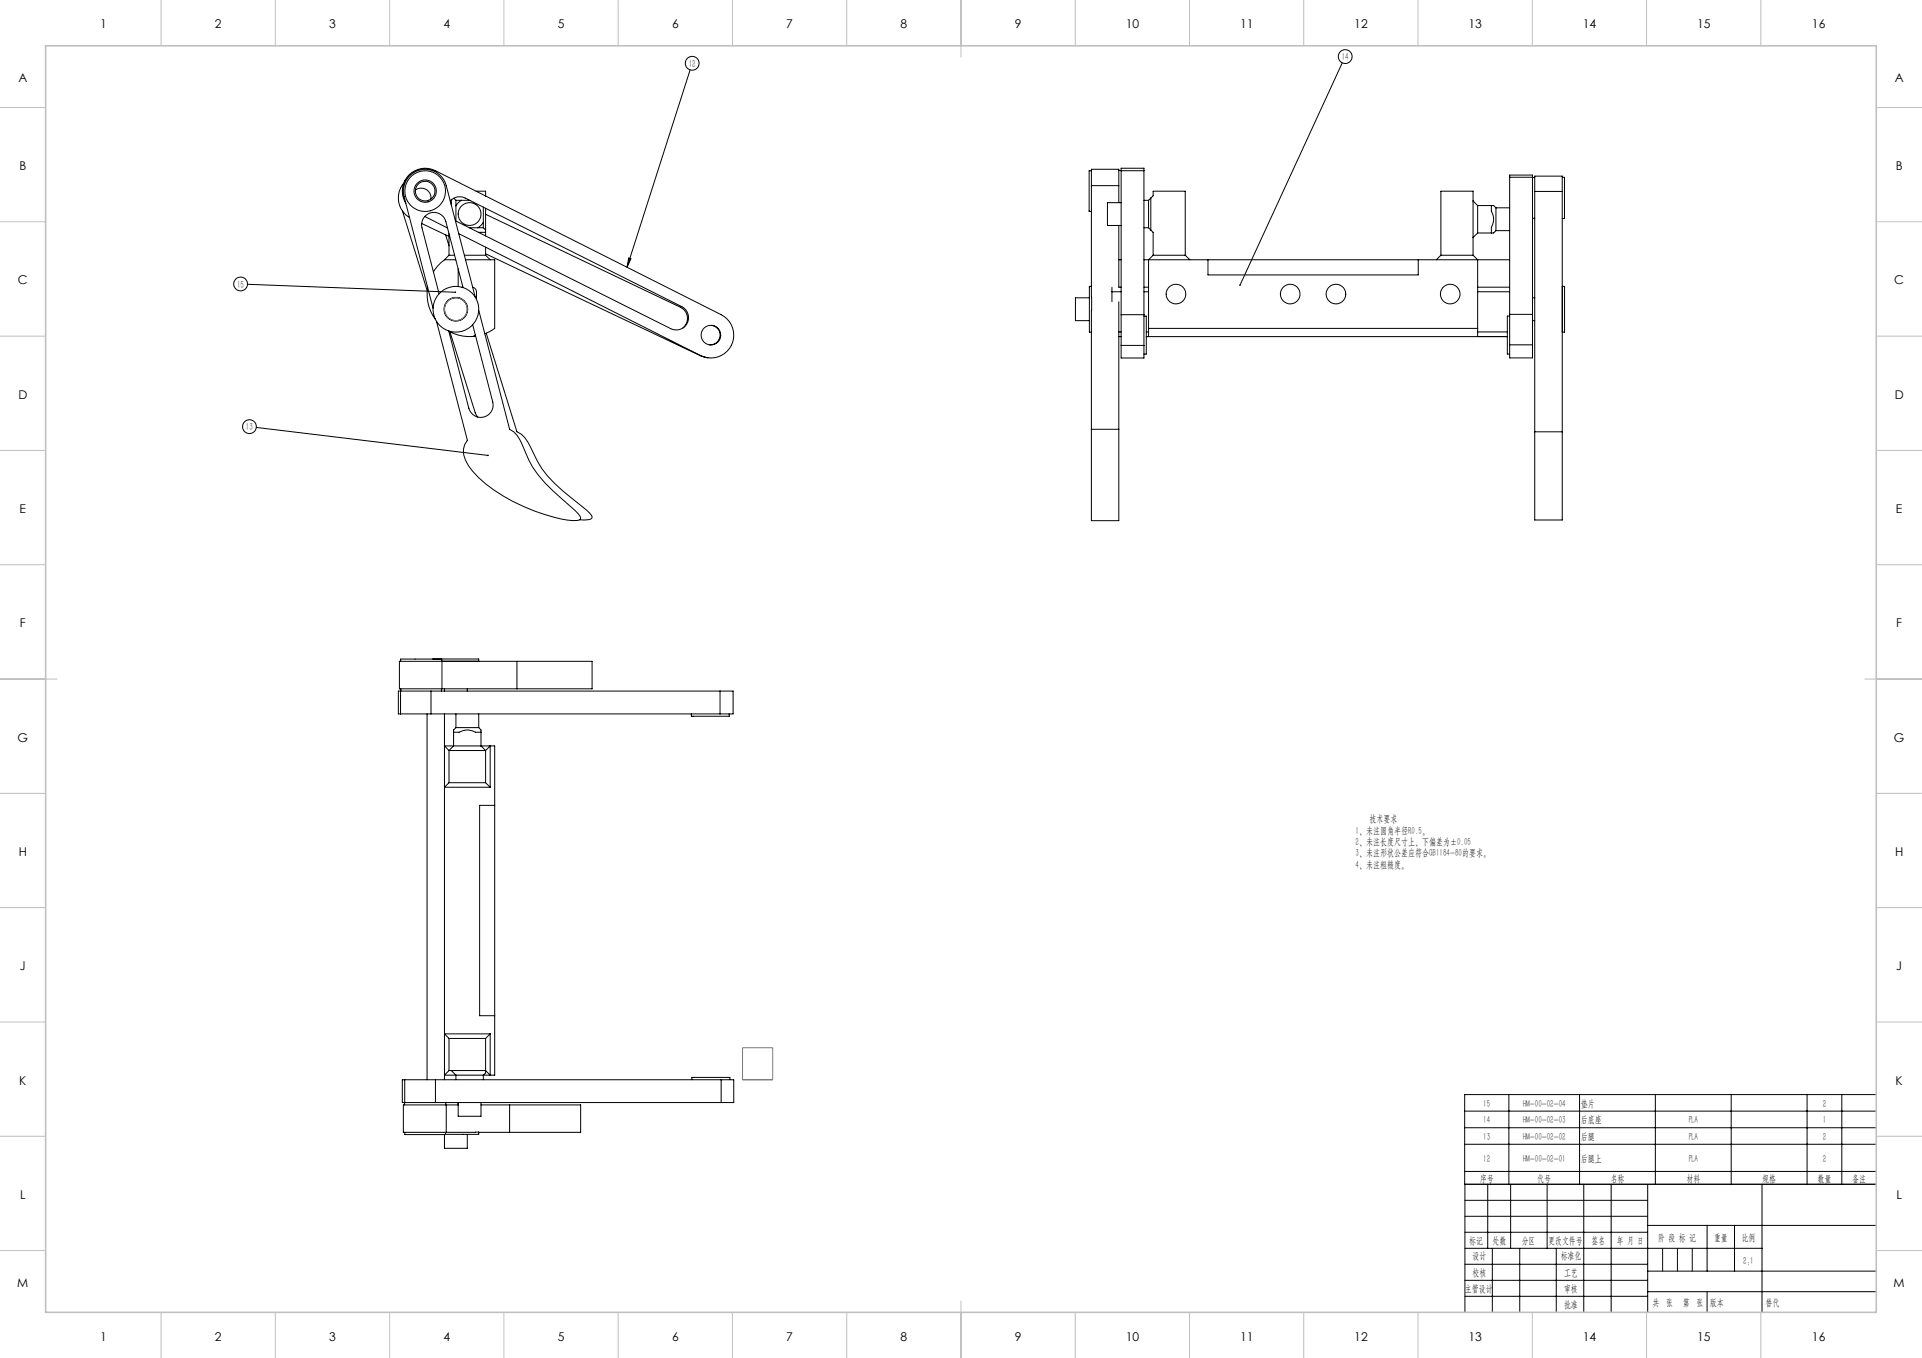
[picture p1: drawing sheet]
<svg xmlns="http://www.w3.org/2000/svg" width="841mm" height="594mm" viewBox="0 0 841 594" stroke-linecap="round" stroke-linejoin="round" font-family="sans-serif">
<g fill="none" stroke="#000" stroke-width=".44">
<path d="M302 30.5l-27.6 86.4M587.3 27.5l-44.7 97.2M477.6 74.7h-1v17.8h1M489.5 74.6h1.1M490.6 74.7v-1.1h10v1.1M490.6 74.7h10M490.6 74.7v62.9M500.6 74.7v62.9M660.6 77.5v-.9h10v.9M660.6 77.5h10M660.6 77.5v60M670.6 77.7h.9"/>
<path d="M670.6 77.5v60M683.6 77.6h1v18h-1M176.1 92.2l10.8 34.9M176.7 80.1a10 10 0 0 0 2.5 15.1M177.6 88.9a10 10 0 0 1 1.1-12 10 10 0 0 1 11.8-2.2l125.1 62.9a10 10 0 0 1 4.4 13.5 10 10 0 0 1-13.4 4.4M181.8 83.1a4.3 4.3 0 0 1 4.7-.2 4.3 4.3 0 0 1 2.1 4.2M184.5 97.9l12 5.5M185.8 94.7l10 5M197 87.9l.3-.2a5.3 5.3 0 0 1 6.3-1.1l94.7 47.5a5.4 5.4 0 0 1 2.4 7.3 5.4 5.4 0 0 1-7.2 2.3l-94.2-47.1M197.5 87.4v2.2M198.5 86.7l1 .9M199.5 90v6.7"/>
<path d="M199.5 87.6h2.4M199.5 87.6v2.4M201.9 87.6l-2.4 2.4M201.9 87.6h3.7M205.4 99.6h3.7M208.4 83.6h4.1v2.1M209.1 99.6h2.4M211.5 97.3l-2.4 2.3M211.5 90.6v6.7M211.5 97.3v2.3M211.5 99.6l1 1M212.3 85.6h.2"/>
<path d="M212.5 93.7l85.2 40.7a5.4 5.4 0 0 1 1.2 9M212.5 91.1v12.1M477.6 81.2v-7.2h11.9v7.2M477.6 81.2h11.9M477.6 81.2v48.8M489.5 81.2v7.4M489.5 98.6v27.1M490.6 88.6h-6v10h6M500.6 87.6h2M500.6 99.6h2M502.6 87.6v12M502.6 99.6l1 1"/>
<path d="M503.6 86.6l1-1v-2h14v28M503.6 86.6v14M503.6 86.6l-1 1M644.6 87.9l2 2M646.6 89.9v12M646.6 89.9h6M652.6 89.9v2.4a7.1 7.1 0 0 1 0 7.2v2.4M652.6 89.9h1l1 1M654.6 90.9v10M654.6 90.9h6M670.6 95.5h.9M671.5 83.7v-6.7h12.1v6.7"/>
<path d="M671.5 83.7h12.1M671.5 83.7v105.2M683.6 83.7v105.2M194.5 113.6a18 18 0 0 0-4.8 5.3M194.5 113.6h4.9M195 102.7l1.5 4.8M196.5 111.6h2.4M196.5 111.6l-2 2M196.5 102.3v9.3M200.5 117.6v7.7M200.7 102.2l105.9 53.3M203.2 111.6h9.3"/>
<path d="M203.7 113.6h12.8v30l-4.4 2.4M209.4 101.6h3.1M212.5 111l94 44.6M212.5 108.1v3.5M212.5 111.6l2 2M275.1 112.8l1 .4-1.7 3.7zM489.5 113.6h1.1M500.6 113.6h160M503.6 100.6l1 1v10M504.6 111.6h14M504.6 111.6l-2 2v30M518.6 111.6l2 2"/>
<path d="M528.6 113.6v6.7h92v-6.7M630.5 111.6h14.1M630.5 111.6v-28h14.1v28M630.5 111.6l-2 2M644.6 111.6l2 2v30M646.6 101.9l-2 2M646.6 101.9h6M654.6 100.9l-1 1h-1M654.6 100.9h6M108.3 124.3l90.9 3.5M187.1 125.7a18.6 18.6 0 0 0 3.4 13.9M202.1 125.6h.5"/>
<path d="M202.6 125.8l-7.5-28.9a5.4 5.4 0 0 0-6.6-3.8 5.4 5.4 0 0 0-3.9 6.6l7.5 28.8M206.8 125.7a2.05 2.05 0 0 1 1.7 1.9v3.3M208 130l-12.7-48.8a9.5 9.5 0 0 0-11.7-6.8 9.5 9.5 0 0 0-6.8 11.6l12.7 48.8M209.5 135.7l13.5 52.1a11.8 11.8 0 0 1 5.6 6.9 47.1 47.1 0 0 0 16.5 22.9l5 4.4a10.5 10.5 0 0 1 4 4.6l-.2 .5a4.1 4.1 0 0 1-3.3 .6 78.1 78.1 0 0 1-41.3-18.9 20.5 20.5 0 0 1-6.4-9.9l-.1-2.3 .5-2.1 1.2-1.9-13.5-52.1M476.7 130.3h-6.1v10h6.1M477.6 125.3h-.9v20h.9M477.6 135.7v52.1M477.7 130v5.7M486.6 125.7v1.9M486.6 127.6v4.4M486.6 127.6h4M489.5 125.6h1.1"/>
<path d="M489.5 132v55.8M490.6 137.6v13.5M490.6 137.6h10M500.6 137.6v13.5M500.6 138.3h1v16.6h-1M500.6 125.6h2M500.6 127.6h2M646.6 125.6h14M646.6 127.6h14M660.6 137.5v13.3M660.6 138.2h-1v16.7h1M660.6 137.5h10"/>
<path d="M670.6 137.5v13.3M670.6 130.3h.9M683.6 125.3h1v20h-1zM196.4 144.9l.2 .1a18.8 18.8 0 0 0 10 2.2M196.9 145.1l11 35.4 1.1 1.9M206.8 142.1l8.8 33.8a5.4 5.4 0 0 1-3.9 6.5 5.4 5.4 0 0 1-6.6-3.8l-8.7-33.8M208 146.5l-1.4 .7M208.1 147l-1.5 .2M212.8 145.8l13.4 43.1a11.8 11.8 0 0 1 5.9 6.6 44.1 44.1 0 0 0 14.1 19.2l8.7 7a10.2 10.2 0 0 1 4.2 4.5l-.2 .5a4.2 4.2 0 0 1-3.2 .8l-2.1-.1M306.5 155.6l3.3 .9M311.4 142.3a4.3 4.3 0 0 1 3.7 4.7 4.3 4.3 0 0 1-4.7 3.8M489.5 147.2h1.1"/>
<path d="M489.5 145.2h1.1M490.6 151.1v5.5h10v-5.5M490.6 151.1h10M501.6 147.2h158M501.6 145.2h1M502.6 143.6v3.6M502.6 143.6h144M646.6 143.6v3.6M646.6 145.2h13M660.6 150.8v5.8h10v-5.8M660.6 150.8h10M670.6 140.3h.9"/>
<path d="M112.1 187l101.4 12.2M477.6 187.8v39.9h11.9v-39.9M477.6 187.8h11.9M671.5 188.9v38.6h12.1v-38.6M671.5 188.9h12.1M189.5 288.2h20v1h-16.2v-.9h-18v1M189.5 288.2v.1M193.4 289.3h-18.6v12h18.6M193.4 289.3v12M193.4 289.3h32.8M226.2 289.3h32.9v12h-32.9M226.2 289.3v12"/>
<path d="M175.3 312.3h13.3M175.3 302.3h13.3M175.3 302.3h-1v10h1M175.3 302.3v10M175.4 301.3v1M186.9 312.3v160M188.6 302.3v10M188.6 302.3h126.5M188.6 312.3h126.5M193.2 301.3v1M193.4 301.3h32.8M194.5 301.3v1"/>
<path d="M194.5 312.3v160M199.5 318.3h10M199.5 318.3l-1 1v1M199.5 312.3v6M204.5 301.3v1M209.5 318.3l1 1v1M209.5 312.3v6M302.5 312.3v1h16.6v-1M315.1 302.3h5.7v10h-5.7M315.1 302.3v10M196.5 328.3l-2-2h22v144h-22l2-2M196.5 328.3v14.1"/>
<path d="M196.5 328.3h16M198.5 320.3h2.4a7.1 7.1 0 0 1 7.2 0h2.4M198.5 320.3v6l-2 2M210.5 320.3v6l2 2M212.5 328.3v14.1M212.5 328.3l2-2v18M196.5 342.4h16M196.5 342.4l-2 1.9h20M212.5 342.4l2 1.9M216.5 352.3h-6.6v92h6.6M196.5 454.2v14.1M196.5 454.2h16"/>
<path d="M212.5 454.2v15.1l-1 1v2M214.5 452.2v18.1l-2-2h-16M214.5 452.2h-20l2 2M214.5 452.2l-2 2M177.1 472.3h13.4M177.1 472.3h-1.1v10h1.1M177.1 472.3v10M190.5 472.3v10M190.5 472.3h125.1M197.5 468.3l2 2v2M302.8 472.3v-1h16.6v1M315.6 472.3h5.5v10h-5.5"/>
<path d="M315.6 472.3v10M640.9 478.8h180.2v39.2h-180.2zM660.2 478.8v39.2M691.2 478.8v39.2M724.3 478.8v39.2M757.5 478.8v39.2M790.7 478.8v39.2M805.9 478.8v39.2M177 482.3v1M177.1 482.3h13.4M177.1 495.3v1h17.8v-1M190.5 482.3h125.1"/>
<path d="M195.1 482.3v1M195.3 483.3h-18.8v12h18.8M195.3 483.3v12M195.3 495.3h12.7M195.3 483.3h5.2M200.5 482.3v6h10v-6M204.5 496.2v6.1h-10v-6M208 495.2h1.5v1h-14.6M209.5 495.3h13.5M210.5 483.3h12.5M223 483.3h31.1v12h-31.1M223 483.3v12"/>
<path d="M640.9 486h180.2M640.9 493.3h180.2M640.9 500.5h180.2M640.9 512.4h180.2M641 518v56M651 518v28M661 518v28M677 518v28M693 518v56M705 518v56M721 518v56M771 518v56"/>
<path d="M641 525h80M641 532h80M641 539h80M721 536h100M747 536v20M759 536v20M641 546h130M641 553h80M653 546v28M665 546v28M681 546v28M721 556h100"/>
<path d="M641 560h80M641 567h80M721 565h100"/>
<circle cx="302.9" cy="27.7" r="3"/>
<circle cx="588.6" cy="24.7" r="3"/>
<circle cx="186" cy="83.6" r="4.3"/>
<circle cx="186" cy="83.6" r="4.9"/>
<circle cx="186" cy="83.6" r="8.9"/>
<circle cx="205.5" cy="93.6" r="5"/>
<circle cx="105.3" cy="124.2" r="3"/>
<circle cx="199.5" cy="135.3" r="5.2"/>
<circle cx="199.5" cy="135.3" r="5"/>
<circle cx="199.5" cy="135.3" r="10"/>
<circle cx="514.6" cy="128.6" r="4.3"/>
<circle cx="564.5" cy="128.6" r="4.3"/>
<circle cx="584.6" cy="128.6" r="4.3"/>
<circle cx="634.6" cy="128.6" r="4.3"/>
<circle cx="311.1" cy="146.6" r="4.3"/>
<circle cx="109.2" cy="186.6" r="3"/>
</g>
<g fill="none" stroke="#808080" stroke-width=".44">
<path d="M324.9 458.3h13.2v14h-13.2z"/>
<circle cx="199.5" cy="135.2" r="5"/>
</g>
<path d="M727.5 546v10M734 546v10M740.5 546v10M747 565v9" fill="none" stroke="#0a0605" stroke-width=".44"/>
<g fill="none" stroke="#c0c0c0" stroke-width=".44">
<path d="M70.5 0v20M120.5 0v20M170.5 0v20M220.5 0v20M270.5 0v20M320.5 0v20M370.5 0v20M420.5 0v25M470.5 0v20M520.5 0v20M570.5 0v20M620.5 0v20"/>
<path d="M670.5 0v20M720.5 0v20M770.5 0v20M0 47h20M821 47h20M0 97h20M821 97h20M0 147h20M821 147h20M0 197h20M821 197h20M0 247h20"/>
<path d="M821 247h20M0 297h25M816 297h25M0 347h20M821 347h20M0 397h20M821 397h20M0 447h20M821 447h20M0 497h20M821 497h20M0 547h20"/>
<path d="M821 547h20M70.5 574v20M120.5 574v20M170.5 574v20M220.5 574v20M270.5 574v20M320.5 574v20M370.5 574v20M420.5 569v25M470.5 574v20M520.5 574v20M570.5 574v20"/>
<path d="M620.5 574v20M670.5 574v20M720.5 574v20M770.5 574v20"/>
</g>
<path d="M20 20h801v554h-801z" fill="none" stroke="#c0c0c0" stroke-width=".7"/>
<g fill="#000">
<path d="M542.4 124.5a.33 .33 0 0 1 .5 .2 .33 .33 0 0 1-.5 .4z"/>
<path d="M275.1 112.8l1 .4-1.7 3.7zM213.3 199l.1 .5 .4-.1-.3-.2h.4l-.2-.3zM199 127.6a.35 .35 0 0 0 .1 .6 .35 .35 0 0 0 .5-.4z"/>
</g>
<g font-size="5.3">
<text x="43.8" y="12.4">1</text>
<text x="94.1" y="12.4">2</text>
<text x="144.1" y="12.4">3</text>
<text x="194.1" y="12.4">4</text>
<text x="244.1" y="12.4">5</text>
<text x="294.1" y="12.4">6</text>
<text x="344.1" y="12.4">7</text>
<text x="394.1" y="12.4">8</text>
<text x="444.1" y="12.4">9</text>
<text x="492.6" y="12.4">10</text>
<text x="542.6" y="12.4">11</text>
<text x="592.6" y="12.4">12</text>
<text x="642.6" y="12.4">13</text>
<text x="692.6" y="12.4">14</text>
<text x="742.6" y="12.4">15</text>
<text x="792.9" y="12.4">16</text>
<text x="8.1" y="35.9">A</text>
<text x="829.1" y="35.9">A</text>
<text x="8.5" y="74.4">B</text>
<text x="829.5" y="74.4">B</text>
<text x="7.9" y="124.4">C</text>
<text x="828.9" y="124.4">C</text>
<text x="8.1" y="174.4">D</text>
<text x="829.1" y="174.4">D</text>
<text x="8.6" y="224.4">E</text>
<text x="829.6" y="224.4">E</text>
<text x="8.7" y="274.4">F</text>
<text x="829.7" y="274.4">F</text>
<text x="7.7" y="324.4">G</text>
<text x="828.7" y="324.4">G</text>
<text x="8.2" y="374.4">H</text>
<text x="829.2" y="374.4">H</text>
<text x="8.7" y="424.4">J</text>
<text x="829.7" y="424.4">J</text>
<text x="8.4" y="474.4">K</text>
<text x="829.4" y="474.4">K</text>
<text x="8.8" y="524.4">L</text>
<text x="829.8" y="524.4">L</text>
<text x="7.6" y="562.9">M</text>
<text x="828.6" y="562.9">M</text>
<text x="43.8" y="586.4">1</text>
<text x="94.1" y="586.4">2</text>
<text x="144.1" y="586.4">3</text>
<text x="194.1" y="586.4">4</text>
<text x="244.1" y="586.4">5</text>
<text x="294.1" y="586.4">6</text>
<text x="344.1" y="586.4">7</text>
<text x="394.1" y="586.4">8</text>
<text x="444.1" y="586.4">9</text>
<text x="492.6" y="586.4">10</text>
<text x="542.6" y="586.4">11</text>
<text x="592.6" y="586.4">12</text>
<text x="642.6" y="586.4">13</text>
<text x="692.6" y="586.4">14</text>
<text x="742.6" y="586.4">15</text>
<text x="792.9" y="586.4">16</text>
</g>
<g font-size="4.4">
<text x="301.4" y="29.3">12</text>
<text x="587.1" y="26.4">14</text>
<text x="103.8" y="125.9">15</text>
<text x="107.6" y="188.3">13</text>
<text x="599.3" y="359.6">技术要求</text>
<text x="593.2" y="364.6">1、未注圆角半径R0.5。</text>
<text x="593.2" y="369.6">2、未注长度尺寸上、下偏差为±0.05</text>
<text x="593.2" y="374.6">3、未注形状公差应符合GB1184-80的要求。</text>
<text x="593.2" y="379.6">4、未注粗糙度。</text>
<text x="649" y="484.1">15</text>
<text x="666.3" y="484.1">HM-00-02-04</text>
<text x="691.7" y="484.1">垫片</text>
<text x="797.6" y="484.1">2</text>
<text x="649" y="491.3">14</text>
<text x="666.3" y="491.3">HM-00-02-03</text>
<text x="691.7" y="491.3">后底座</text>
<text x="738.9" y="491.3">PLA</text>
<text x="797.6" y="491.3">1</text>
<text x="649" y="498.6">13</text>
<text x="666.3" y="498.6">HM-00-02-02</text>
<text x="691.7" y="498.6">后腿</text>
<text x="738.9" y="498.6">PLA</text>
<text x="797.6" y="498.6">2</text>
<text x="649" y="508.1">12</text>
<text x="666.3" y="508.1">HM-00-02-01</text>
<text x="691.7" y="508.1">后腿上</text>
<text x="738.9" y="508.1">PLA</text>
<text x="797.6" y="508.1">2</text>
<text x="647.5" y="516.9">序号</text>
<text x="672.6" y="516.9">代号</text>
<text x="704.7" y="516.9">名称</text>
<text x="737.9" y="516.9">材料</text>
<text x="771.1" y="516.9">规格</text>
<text x="795.3" y="516.9">数量</text>
<text x="810.5" y="516.9">备注</text>
<text x="642.9" y="543.9">标记</text>
<text x="653.1" y="543.9">处数</text>
<text x="665.9" y="543.9">分区</text>
<text x="677.5" y="543.9">更改文件号</text>
<text x="696.4" y="543.9">签名</text>
<text x="707.5" y="543.9">年 月 日</text>
<text x="725.5" y="542.6">阶 段 标 记</text>
<text x="750" y="542.6">重量</text>
<text x="762.1" y="542.6">比例</text>
<text x="644.3" y="550.9">设计</text>
<text x="682.9" y="550.9">标准化</text>
<text x="762.8" y="552.7">2:1</text>
<text x="644.3" y="558.1">校核</text>
<text x="684.4" y="558">工艺</text>
<text x="640.9" y="565.3">主管设计</text>
<text x="684.4" y="565.3">审核</text>
<text x="684.4" y="572.2">批准</text>
<text x="723.1" y="571.4">共 张</text>
<text x="736.3" y="571.4">第 张</text>
<text x="748.2" y="571.4">版本</text>
</g>
<text font-size="4.4" fill="#0a0605" x="772.6" y="571.4">替代</text>
</svg>
